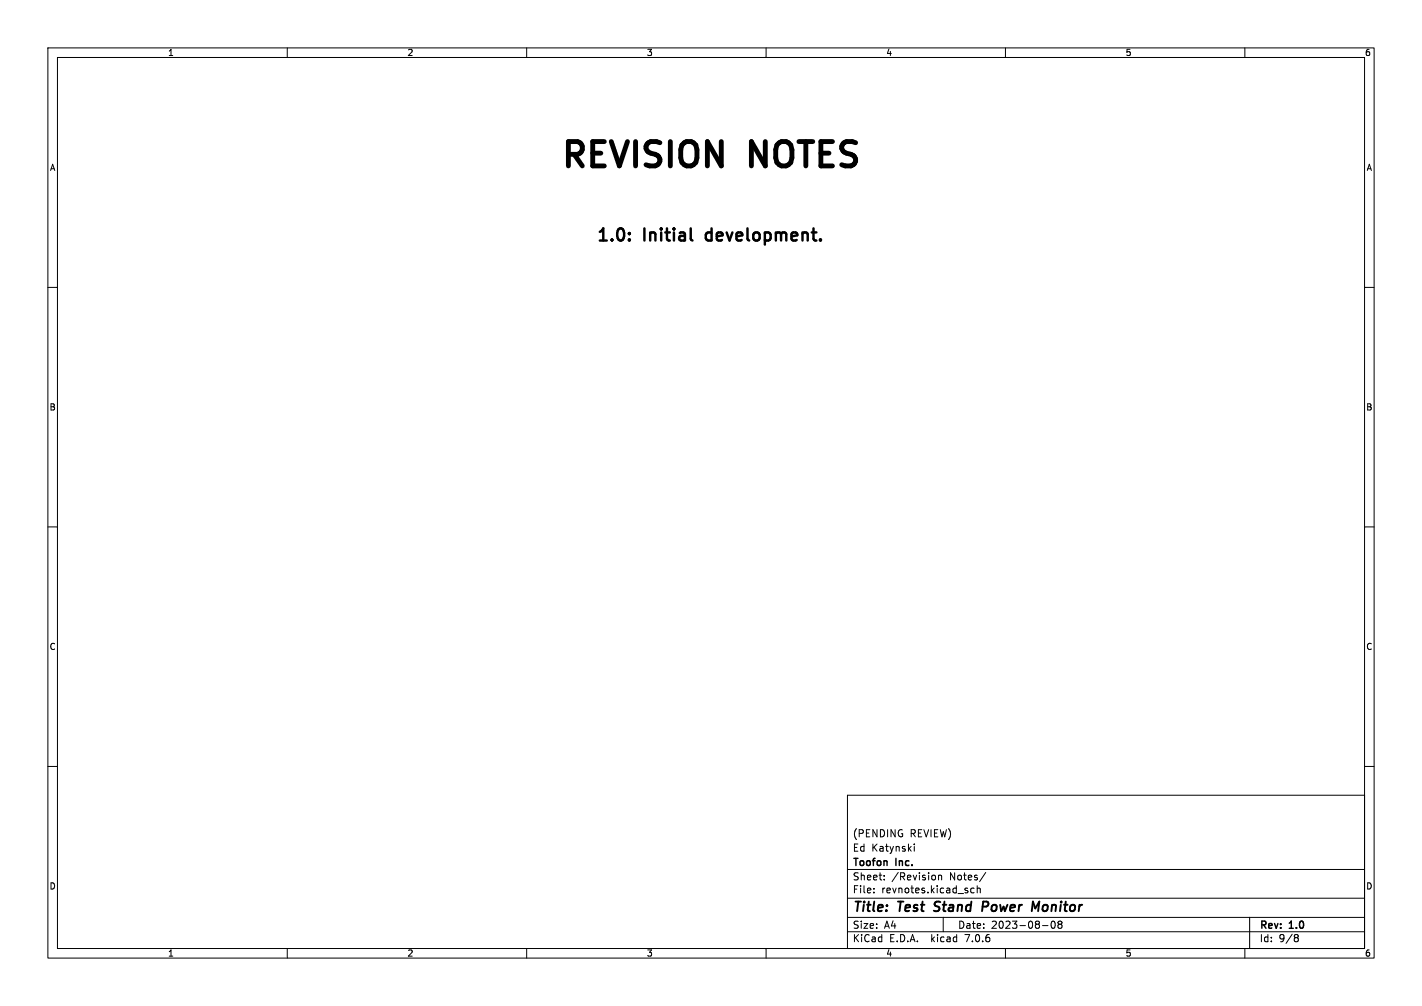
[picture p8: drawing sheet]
<svg xmlns="http://www.w3.org/2000/svg" width="297mm" height="210mm" viewBox="0 0 297 210" stroke-linecap="round" stroke-linejoin="round" font-family="sans-serif">
<g fill="none" stroke="#000" stroke-width=".21">
<path d="M10 10h277v190h-277zM12 12h273v186h-273zM60 10v2M110 10v2M160 10v2M210 10v2M260 10v2M10 60h2M285 60h2M10 110h2M285 110h2M10 160h2"/>
<path d="M285 160h2M177 166h108v32h-108zM191 176.2v.1M191 176.7v1M60 198v2M110 198v2M160 198v2M177 194.5h108M177 191.5h108M177 187.5h108M177 181.5h108M182.5 186.3v.1"/>
<path d="M182.5 185.5v.1M184.7 183.6v.1M184.7 182.8v.1M196 182.7v1M196 182.8l.2-.1 .4 .1 .1 .9M197 191.5v3M203.5 185.5l-.5-.1-.3 .3 .2 .6h.6M204.1 185.5l.2-.1 .4 .1v.9M204.1 184.9v1.5M205.9 182.1l-1.3 2M210 198v2M217.7 193.2h1.2"/>
<path d="M219.7 192.4l.2-.1a.8 .8 0 0 1 .5 .7 .8 .8 0 0 1-.5 .8l-.2-.1-.2-.5zM221.2 192.9l-.2-.2 .2-.4 .5 .1 .1 .2-.3 .3M221.2 192.9l-.2 .3v.3l.2 .3 .5-.1 .1-.2-.1-.4-.2-.2M221.2 192.9h.3M260 198v2M261 191.5v6.5M270.6 195.1h.3l.3 .3-.3 .3M270.6 195.7h.3M270.9 195.7l.2 .2 .1 .4-.3 .3h-.3"/>
</g>
<path d="M195 190.1l.3 .1M195.3 188.4v.6M206.1 188.2h-.7l-.3 2M206.2 189.2l-1 .1M216.2 189.6l.9-1.4-.3 2" fill="none" stroke="#000" stroke-width=".4"/>
<path d="M131.4 50l.2 .1-.2 .1M131.4 48.6l.2 .2-.2 .1M147.5 48.8l-.1 .2 .1 1" fill="none" stroke="#000" stroke-width=".51"/>
<g font-size="7.1">
<text x="116.8" y="35.3">REVISION</text>
<text x="157.1" y="35.3">NOTES</text>
</g>
<g font-size="3.5">
<text x="124.5" y="50.6">1.0:</text>
<text x="134.7" y="50.6">Initial</text>
<text x="148.6" y="50.6">development.</text>
</g>
<g font-size="2.8">
<text x="178" y="190.9">Title:</text>
<text x="187.7" y="190.9">Test</text>
<text x="196" y="190.9">Stand</text>
<text x="206.8" y="190.9">Power</text>
<text x="218" y="190.9">Monitor</text>
</g>
<g font-size="2.1">
<text x="178" y="178">Ed Katynski</text>
<text x="178" y="175">(PENDING</text>
<text x="190" y="175">REVIEW)</text>
<text x="178" y="184">Sheet:</text>
<text x="178" y="181.2">Toofon</text>
<text x="186.2" y="184">/Revision</text>
<text x="187.2" y="181.2">Inc.</text>
<text x="198.4" y="184">Notes/</text>
<text x="178" y="186.7">File:</text>
<text x="184.1" y="186.7">revnotes.kicad_sch</text>
<text x="178" y="196.9">KiCad</text>
<text x="178" y="194.1">Size:</text>
<text x="184.7" y="194.1">A4</text>
<text x="185.7" y="196.9">E.D.A.</text>
<text x="194.6" y="196.9">kicad</text>
<text x="200" y="194.1">Date:</text>
<text x="201.8" y="196.9">7.0.6</text>
<text x="207" y="194.1">2023-08-08</text>
<text x="263" y="194.3">Rev:</text>
<text x="263" y="196.9">Id:</text>
<text x="267.1" y="196.9">9/8</text>
<text x="269.4" y="194.3">1.0</text>
</g>
<g font-size="1.8">
<text x="35" y="11.9">1</text>
<text x="85" y="11.9">2</text>
<text x="135" y="11.9">3</text>
<text x="185" y="11.9">4</text>
<text x="235" y="11.9">5</text>
<text x="285" y="11.9">6</text>
<text x="10.3" y="35.9">A</text>
<text x="285.3" y="35.9">A</text>
<text x="10.3" y="85.9">B</text>
<text x="285.3" y="85.9">B</text>
<text x="10.3" y="135.9">C</text>
<text x="285.3" y="135.9">C</text>
<text x="10.3" y="185.9">D</text>
<text x="285.3" y="185.9">D</text>
<text x="35" y="199.9">1</text>
<text x="85" y="199.9">2</text>
<text x="135" y="199.9">3</text>
<text x="185" y="199.9">4</text>
<text x="235" y="199.9">5</text>
<text x="285" y="199.9">6</text>
</g>
</svg>
